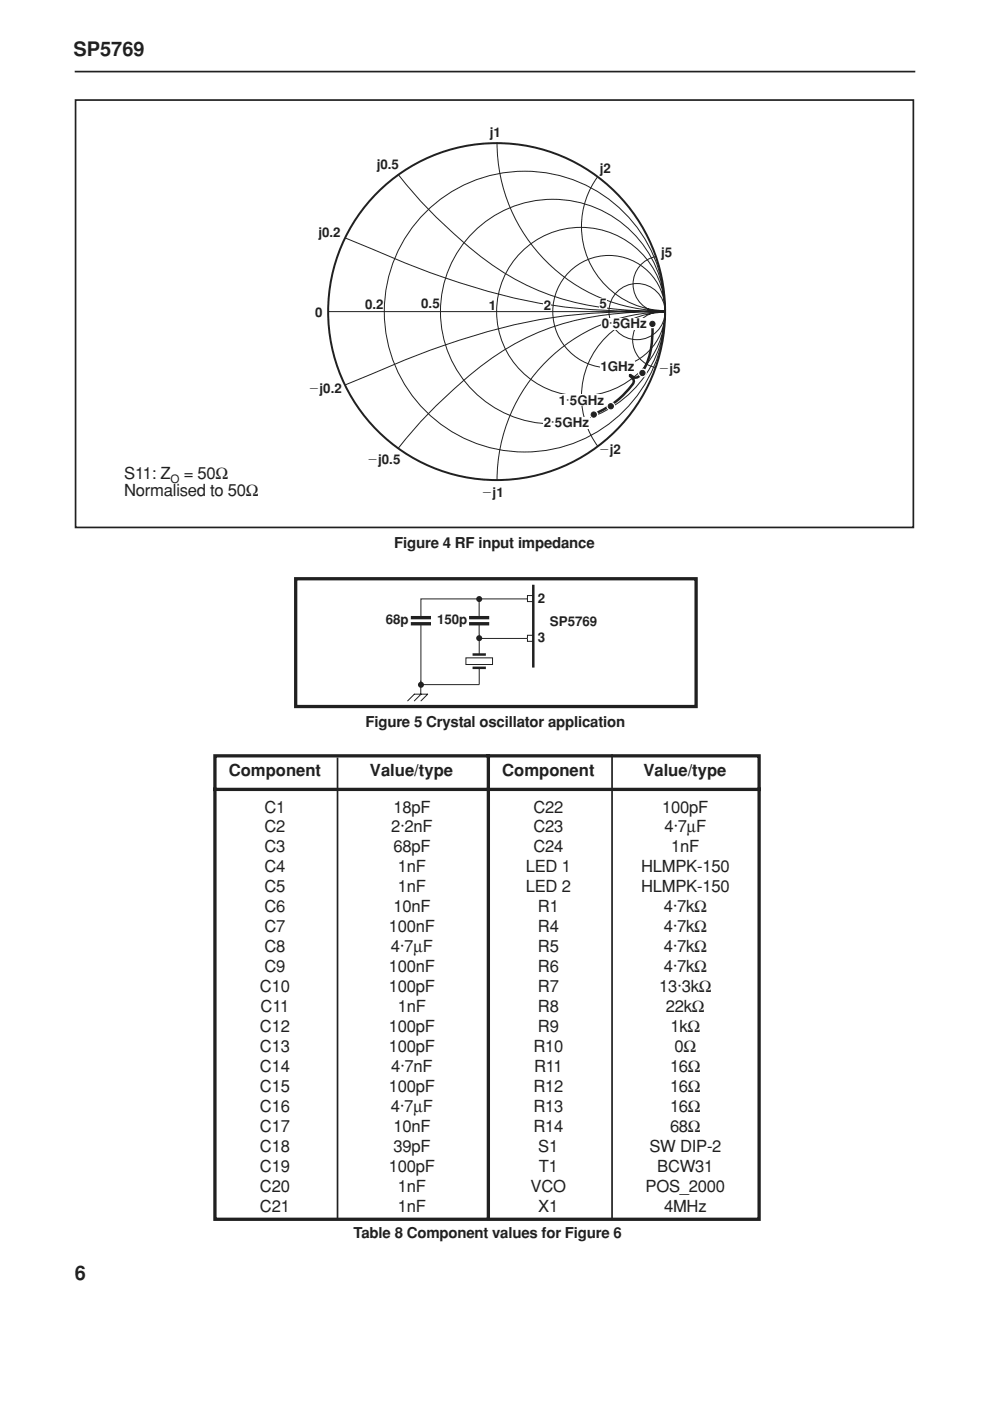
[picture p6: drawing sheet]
<svg xmlns="http://www.w3.org/2000/svg" width="210mm" height="297mm" viewBox="0 0 210 297" stroke-linecap="round" stroke-linejoin="round" font-family="sans-serif">
<path d="M15.8 15.2h178.3" fill="none" stroke="#231f20" stroke-width=".36"/>
<g fill="none" stroke="#231f20" stroke-width=".21">
<path d="M84.4 36.9a97.8 97.8 0 0 0 23.1 21.3 56.6 56.6 0 0 0 28.4 7.7l4.7 .1M105.4 30.2a35.7 35.7 0 0 0 35.7 35.7M126.7 37.5a17.9 17.9 0 0 0-1.5 18.6 17.9 17.9 0 0 0 15.9 9.8M73.2 50.5a289.6 289.6 0 0 0 25.8 9.9 116.1 116.1 0 0 0 39.3 5.6h2.5M139.1 54.4a6 6 0 0 0-4.8 6.8 6 6 0 0 0 6.7 4.9 6 6 0 0 0-6.8 4.9 6 6 0 0 0 4.8 6.9M69.6 66.1h71.1M140.6 66.1a66.5 66.5 0 0 0-27.5 4.8 68.7 68.7 0 0 0-19.4 13.9 89.6 89.6 0 0 0-9.3 10.3M140.8 66.1a122.5 122.5 0 0 0-35.1 3.6 208.5 208.5 0 0 0-30.9 11.3l-1.6 .6M141.1 66.2a35.7 35.7 0 0 0-35.7 35.7M141.1 66.2a17.9 17.9 0 0 0-15.9 9.8 17.9 17.9 0 0 0 1.5 18.6"/>
<circle cx="111.3" cy="66.1" r="29.8"/>
<circle cx="117.2" cy="66.1" r="23.8"/>
<circle cx="123.2" cy="66.1" r="17.9"/>
<circle cx="129.1" cy="66.1" r="11.9"/>
<circle cx="135.1" cy="66.1" r="6"/>
</g>
<circle cx="105.3" cy="66.1" r="35.7" fill="none" stroke="#231f20" stroke-width=".42"/>
<g fill="#fff">
<path d="M115.1 63.6h1.6v2.3h-1.6z"/>
<path d="M127 63.3h1.5v2.3h-1.5z"/>
</g>
<path d="M138.3 68.8a16.7 16.7 0 0 1-2.6 10.7l-.4 .4a1.39 1.39 0 0 1-1.6-.4l-.1 .2 .1 .1a1.13 1.13 0 0 1 .4 1.7 19.4 19.4 0 0 1-8.4 6.4" fill="none" stroke="#231f20" stroke-width=".53"/>
<circle cx="138.3" cy="68.7" r=".94" fill="#fff"/>
<circle cx="138.3" cy="68.7" r=".56" fill="#231f20" stroke="#231f20" stroke-width=".21"/>
<g fill="#fff">
<path d="M141.3 71h10.7v3.3h-10.7z"/>
<path d="M138.3 42h8.2v3.1h-8.2z"/>
<circle cx="136.2" cy="79.1" r=".94"/>
</g>
<circle cx="136.2" cy="79.1" r=".56" fill="#231f20" stroke="#231f20" stroke-width=".21"/>
<circle cx="129.5" cy="86.1" r=".94" fill="#fff"/>
<circle cx="129.5" cy="86.1" r=".56" fill="#231f20" stroke="#231f20" stroke-width=".21"/>
<circle cx="125.9" cy="87.9" r=".94" fill="#fff"/>
<circle cx="125.9" cy="87.9" r=".56" fill="#231f20" stroke="#231f20" stroke-width=".21"/>
<g fill="#fff">
<path d="M127.4 67.4h9.9v2.4h-9.9z"/>
<path d="M127.3 76.5h7.4v2.5h-7.4z"/>
<path d="M115.2 88.4h9.8v2.4h-9.8z"/>
<path d="M118.3 83.7h9.9v2.3h-9.9z"/>
</g>
<path d="M16 21.2h177.7v90.6h-177.7zM129.8 159.9v98.8M71.6 160.6v98.1" fill="none" stroke="#231f20" stroke-width=".36"/>
<path d="M62.7 122.7h84.9v27.1h-84.9zM103.5 159.9v98.8M45.2 167.4h116.1M45.6 160.3h115.3v98.2h-115.3z" fill="none" stroke="#231f20" stroke-width=".7" stroke-linecap="butt"/>
<path d="M98.8 139.5h5.6v1.4h-5.6zM101.6 127v4M101.6 132.5v6.2M101.6 141.7v3.5" fill="none" stroke="#231f20" stroke-width=".21"/>
<path d="M100.2 138.8h2.8M100.2 141.6h2.8" fill="none" stroke="#231f20" stroke-width=".53"/>
<path d="M99.8 131h3.6M99.8 132.2h3.6" fill="none" stroke="#231f20" stroke-width=".71"/>
<circle cx="101.6" cy="127" r=".64" fill="#231f20"/>
<path d="M87.5 131h3.5M87.5 132.2h3.5" fill="none" stroke="#231f20" stroke-width=".71"/>
<path d="M89.2 132.5v12.7h12.4M101.6 135.4h10.1M111.8 127h-22.6v4M111.8 126.9v.7h1.3M111.8 135.4v.6h1.3M113.1 126.3h-1.3v.6M113.1 134.7h-1.3v.6" fill="none" stroke="#231f20" stroke-width=".21"/>
<path d="M113.1 124v17.5" fill="none" stroke="#231f20" stroke-width=".53"/>
<g fill="#231f20">
<circle cx="101.6" cy="135.3" r=".64"/>
<circle cx="89.3" cy="145.2" r=".64"/>
</g>
<path d="M89.2 144.4v2.8M89.3 147.2l-1.5 1.4M90.7 147.2h-2.9l-1.4 1.4M90.7 147.2l-1.4 1.4" fill="none" stroke="#231f20" stroke-width=".21"/>
<g font-size="4.2" fill="#231f20">
<text x="15.6" y="12">SP5769</text>
<text x="15.8" y="271.4">6</text>
</g>
<g font-size="3.5" fill="#231f20">
<text x="26.3" y="101.6">S11: Z</text>
<text x="38.9" y="101.6">= 50Ω</text>
<text x="26.3" y="105.1">Normalised to 50Ω</text>
<text x="48.5" y="164.5">Component</text>
<text x="78.4" y="164.5">Value/type</text>
<text x="106.5" y="164.5">Component</text>
<text x="136.4" y="164.5">Value/type</text>
<text x="56.1" y="172.3">C1</text>
<text x="83.4" y="172.3">18pF</text>
<text x="113.1" y="172.3">C22</text>
<text x="140.4" y="172.3">100pF</text>
<text x="56.1" y="176.5">C2</text>
<text x="82.9" y="176.5">2·2nF</text>
<text x="113.1" y="176.5">C23</text>
<text x="140.9" y="176.5">4·7µF</text>
<text x="56.1" y="180.7">C3</text>
<text x="56.1" y="185">C4</text>
<text x="83.4" y="180.7">68pF</text>
<text x="84.4" y="185">1nF</text>
<text x="111.5" y="185">LED 1</text>
<text x="113.1" y="180.7">C24</text>
<text x="135.9" y="185">HLMPK-150</text>
<text x="142.3" y="180.7">1nF</text>
<text x="56.1" y="189.2">C5</text>
<text x="84.4" y="189.2">1nF</text>
<text x="111.5" y="189.2">LED 2</text>
<text x="135.9" y="189.2">HLMPK-150</text>
<text x="56.1" y="193.4">C6</text>
<text x="56.1" y="197.7">C7</text>
<text x="82.5" y="197.7">100nF</text>
<text x="83.4" y="193.4">10nF</text>
<text x="114.1" y="193.4">R1</text>
<text x="114.1" y="197.7">R4</text>
<text x="140.7" y="193.4">4·7kΩ</text>
<text x="140.7" y="197.7">4·7kΩ</text>
<text x="56.1" y="201.9">C8</text>
<text x="82.9" y="201.9">4·7µF</text>
<text x="114.1" y="201.9">R5</text>
<text x="140.7" y="201.9">4·7kΩ</text>
<text x="56.1" y="206.1">C9</text>
<text x="82.5" y="206.1">100nF</text>
<text x="114.1" y="206.1">R6</text>
<text x="140.7" y="206.1">4·7kΩ</text>
<text x="55.1" y="210.4">C10</text>
<text x="55.3" y="214.6">C11</text>
<text x="82.5" y="210.4">100pF</text>
<text x="84.4" y="214.6">1nF</text>
<text x="114.1" y="210.4">R7</text>
<text x="114.1" y="214.6">R8</text>
<text x="139.8" y="210.4">13·3kΩ</text>
<text x="141.2" y="214.6">22kΩ</text>
<text x="55.1" y="218.8">C12</text>
<text x="82.5" y="218.8">100pF</text>
<text x="114.1" y="218.8">R9</text>
<text x="142.1" y="218.8">1kΩ</text>
<text x="55.1" y="223.1">C13</text>
<text x="55.1" y="227.3">C14</text>
<text x="82.5" y="223.1">100pF</text>
<text x="82.9" y="227.3">4·7nF</text>
<text x="113.1" y="223.1">R10</text>
<text x="113.2" y="227.3">R11</text>
<text x="142.1" y="227.3">16Ω</text>
<text x="143" y="223.1">0Ω</text>
<text x="55.1" y="231.5">C15</text>
<text x="82.5" y="231.5">100pF</text>
<text x="113.1" y="231.5">R12</text>
<text x="142.1" y="231.5">16Ω</text>
<text x="55.1" y="235.8">C16</text>
<text x="82.9" y="235.8">4·7µF</text>
<text x="113.1" y="235.8">R13</text>
<text x="142.1" y="235.8">16Ω</text>
<text x="55.1" y="240">C17</text>
<text x="55.1" y="244.2">C18</text>
<text x="83.4" y="240">10nF</text>
<text x="83.4" y="244.2">39pF</text>
<text x="113.1" y="240">R14</text>
<text x="114.1" y="244.2">S1</text>
<text x="137.7" y="244.2">SW DIP-2</text>
<text x="142.1" y="240">68Ω</text>
<text x="55.1" y="248.5">C19</text>
<text x="82.5" y="248.5">100pF</text>
<text x="114.2" y="248.5">T1</text>
<text x="139.3" y="248.5">BCW31</text>
<text x="55.1" y="252.7">C20</text>
<text x="55.1" y="256.9">C21</text>
<text x="84.4" y="252.7">1nF</text>
<text x="84.4" y="256.9">1nF</text>
<text x="112.5" y="252.7">VCO</text>
<text x="114.1" y="256.9">X1</text>
<text x="136.9" y="252.7">POS_2000</text>
<text x="140.8" y="256.9">4MHz</text>
</g>
<g font-size="3.2" fill="#231f20">
<text x="83.6" y="116.2">Figure 4 RF input impedance</text>
<text x="77.5" y="154.2">Figure 5 Crystal oscillator application</text>
<text x="75" y="262.5">Table 8 Component values for Figure 6</text>
</g>
<g font-size="2.8" fill="#231f20">
<text x="103.9" y="29">j1</text>
<text x="79.9" y="35.9">j0.5</text>
<text x="127.2" y="36.7">j2</text>
<text x="67.5" y="50.3">j0.2</text>
<text x="140.2" y="54.6">j5</text>
<text x="77.4" y="65.6">0.2</text>
<text x="89.3" y="65.4">0.5</text>
<text x="103.7" y="65.7">1</text>
<text x="115.3" y="65.7">2</text>
<text x="127.1" y="65.4">5</text>
<text x="66.8" y="67.1">0</text>
<text x="127.6" y="69.6">0·5GHz</text>
<text x="65.4" y="83.3">2j0.2</text>
<text x="127.3" y="78.7">1GHz</text>
<text x="139.6" y="79">2j5</text>
<text x="118.5" y="85.8">1·5GHz</text>
<text x="115.3" y="90.6">2·5GHz</text>
<text x="77.8" y="98.5">2j0.5</text>
<text x="127" y="96.2">2j2</text>
<text x="102.1" y="105.4">2j1</text>
<text x="114.1" y="127.8">2</text>
<text x="81.8" y="132.4">68p</text>
<text x="92.7" y="132.4">150p</text>
<text x="114.1" y="136.2">3</text>
<text x="116.6" y="132.7">SP5769</text>
</g>
<text font-size="2.5" fill="#231f20" x="36.1" y="102.3">O</text>
</svg>
